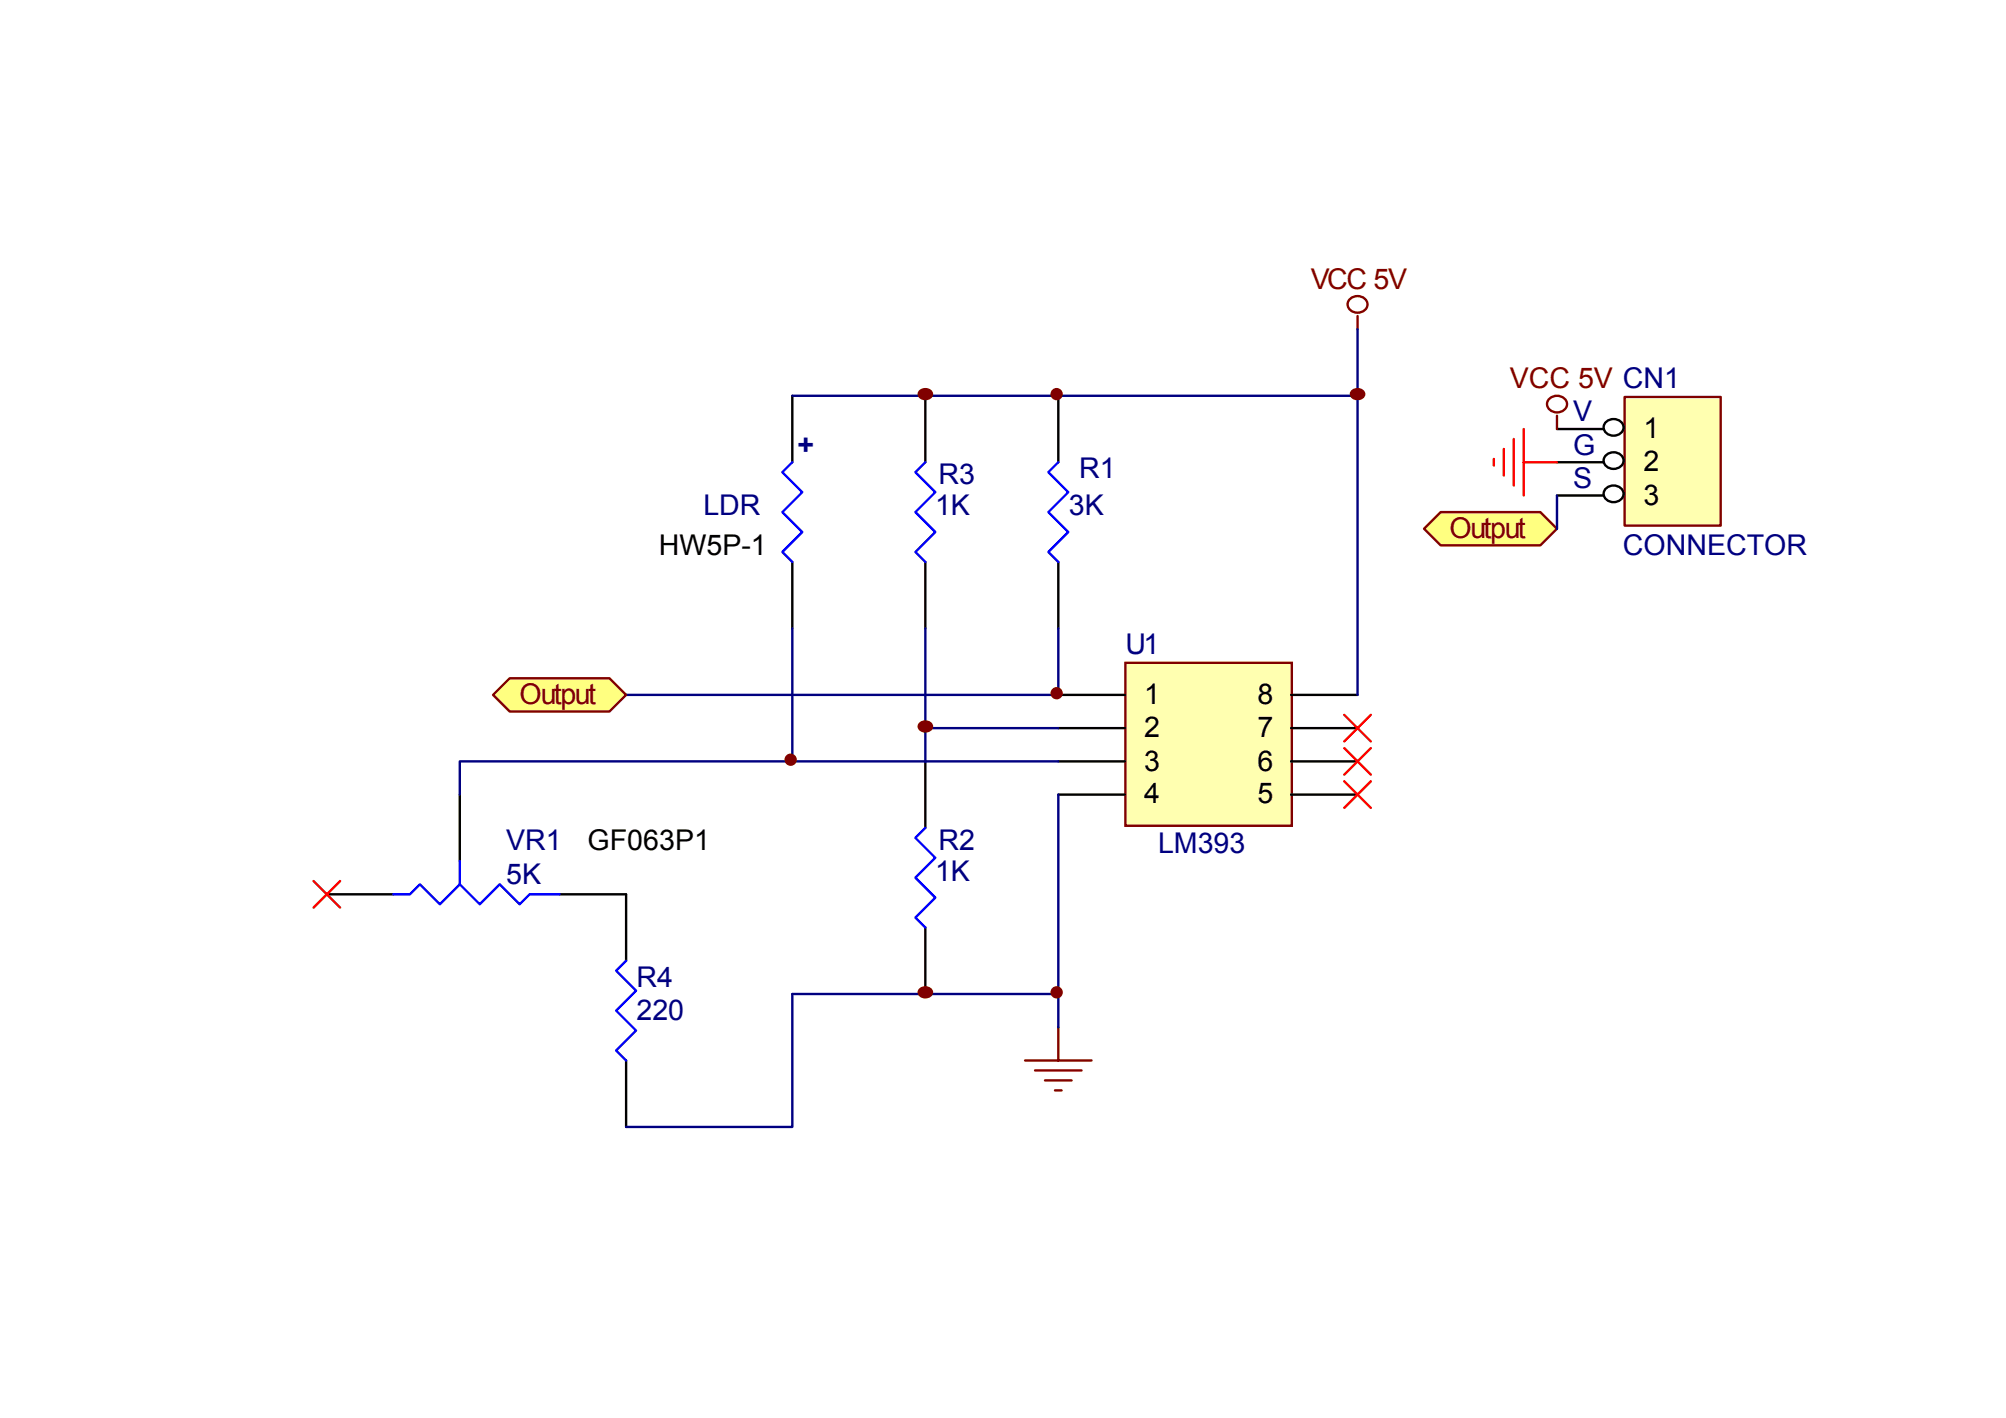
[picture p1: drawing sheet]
<svg xmlns="http://www.w3.org/2000/svg" width="297mm" height="210mm" viewBox="0 0 297 210" stroke-linecap="round" stroke-linejoin="round" font-family="sans-serif">
<!-- layer: Layer 1 -->
<path d="M25.4 145.7h3.3M66.5 181.3v3.2M107.5 181.3v3.2M148.5 181.3v3.2M189.5 181.3v3.2M230.6 181.3v3.2" fill="none" stroke="#fff" stroke-width=".15"/>
<path d="M148.5 28.7v3.3M189.5 28.7v3.3M230.6 28.7v3.3M268.3 67.9h3.3" fill="none" stroke="#fff" stroke-width=".35"/>
<g fill="#fff">
<path d="M234.8 180h.2l.1 .2 .2 .2a.27 .27 0 0 1-.3-.1 .27 .27 0 0 1-.1-.3zM234.6 180.1h.1l-.3 .4zM234.5 180.5h.7l-.2 .6-.3-.1h.3v-.5h-.2l-.2 .4-.2 .2 .2-.2a.21 .21 0 0 0 .1-.3 .21 .21 0 0 0-.2-.1zM234.3 179.9l.2 .1-.2 .3-.1 .8v-.7l-.2 .1zM233.5 180.7v.2h.2v-.2zM233.5 180.5v.2h.2v-.2zM233.3 180.1v.2h.3v-.2zM233.2 180.5v.2h.3v-.2zM233.2 180.7v.2h.3v-.2zM233 180.1h.3v-.2l.1 .1-.1 .1h.3l-.1-.1h.2l-.1 .1h.3h-.3v.2h.2h.1l-.7 .1h.1l-.1 .1h.7l-.1 .6-.2-.1h.1v-.1h-.2v.2v-.2h-.3l-.1 .2 .1-.6-.2 .2 .2-.3-.2-.1h.3v-.2zM232.9 179.9l.2 .1-.2 .3v.8l-.1-.7-.1 .2z"/>
<path d="M238 180.3v.7h.2v-.7zM237.6 180.8v.2h.3v-.2zM237.6 180.5v.2h.3v-.2zM237.6 180.3v.2h.3v-.2zM237.4 180.3v.7h.2v-.7zM237.2 180l1.1-.1 .1 .1-.6 .1-.1 .2h.6v.8h-1v-.9l.3 .1 .1-.2zM236.6 180.9l.4 .2zM236.1 180.4v.1h.7v-.1zM236.1 180.3v.1h.7v-.1zM236 180.2h.4v-.3l.1 .1v.1l.3-.1 .1 .1h-.4v.1h.3v.4h-.8zM235.9 181.1l.3-.3 .1 .1zM235.8 180.7h.6v-.1h.1v.1h.5l.1 .1h-.6l-.1 .3v-.3z"/>
<path d="M243.6 179.9l.1 .1-.1 .2 .5-.1 .2 .1h-.5v.2h.3l.1 .1h-.4v.3l.3-.1 .1 .1h-.4l-.1 .3v-.9h-.1l-.3 .3zM243.3 179.9l.1 .1-.1 .3v.8l-.1-.8-.2 .3zM241.9 180.1h.8l.1-.1 .1 .1-.5 .1v.8l.5-.1 .1 .1h-1.2h.5v-.8zM241.1 180.2l.2 .3v-.3zM241.2 180v.1h.3l-.2 .1h.1l-.1 .3h.2h-.2v.2h.2h-.2l-.1 .4v-.4h-.2h.2v-.2h-.2h.2l-.2-.4h.2zM240.7 179.9l.2 .1-.1 .3h.3l-.2 .7h-.2l.2-.1 .1-.6h-.2l-.1 .4-.2 .4 .2-.3a.38 .38 0 0 0-.1-.5h.1zM240.3 180.2l.2 .3v-.3zM240.3 179.9l.1 .2h.3l-.2 .1h.1l-.1 .3h.2h-.2v.2h.1h-.1l-.2 .4 .1-.4h-.1h.1v-.2h-.1h.1l-.2-.4h.2zM239.5 180.7l.2 .2zM239.4 180.1h.3v-.2l.2 .1-.1 .1 .3-.1v.1h-.3v.2h.2l.1 .1h-.6l.2-.1v-.2zM239.3 180.6h.6v-.2l.1 .1v.1l.1-.1 .1 .1h-.2v.5h-.2l-.2-.1h.3v-.4zM239.2 179.9l.1 .1-.3 .3zM239.3 180.2h.1l-.2 .3v.6v-.6l-.2 .1z"/>
</g>
<path d="M166.9 98.4h24.4v23.9h-24.4z" fill="#ffffb0"/>
<path d="M199.8 44.3a1.54 1.54 0 0 1 1.6-.4 1.54 1.54 0 0 1 1.1 1.2 1.5 1.5 0 0 1-1.5 1.2 1.5 1.5 0 0 1-1.5-1.2zM201 46.8v2M166.6 98.2h24.7v24.1h-24.7z" fill="none" stroke="#800000" stroke-width=".35"/>
<path d="M156.7 58.6v9.8M156.7 83.2v9.9M156.7 102.9h9.8M156.7 107.8h9.8M156.7 112.7h9.8M156.7 117.7h9.8M191.2 102.9h9.8M191.2 107.8h9.8M191.2 112.7h9.8M191.2 117.7h9.8" fill="none" stroke="#000" stroke-width=".35"/>
<path d="M156.7 58.6h44.3M201 48.8v54.1M92.7 102.9h64" fill="none" stroke="#000080" stroke-width=".35"/>
<path d="M156.7 68.4l-1.5 1.5 3 3-3 2.9 3 3-3 2.9 1.5 1.5" fill="none" stroke="#00f" stroke-width=".35"/>
<path d="M75.5 100.4h14.7l2.5 2.5-2.5 2.5h-14.7l-2.5-2.5z" fill-rule="evenodd" fill="#ffff80"/>
<path d="M75.5 100.4h14.7l2.5 2.5-2.5 2.5h-14.7l-2.5-2.5zM151.8 157h9.8M153.2 158.5h6.9M154.7 160h4M156.7 152.1v4.9M156.2 161.5h1" fill="none" stroke="#800000" stroke-width=".35"/>
<path d="M156.7 93.1v9.8M156.7 117.7v34.4" fill="none" stroke="#000080" stroke-width=".35"/>
<path d="M117.3 58.6v9.8M137 58.6v9.8M117.3 83.2v9.9M137 83.2v9.9" fill="none" stroke="#000" stroke-width=".35"/>
<path d="M117.3 68.4l-1.5 1.5 3 3-3 2.9 3 3-3 2.9 1.5 1.5M137 68.4l-1.5 1.5 3 3-3 2.9 3 3-3 2.9 1.5 1.5" fill="none" stroke="#00f" stroke-width=".35"/>
<path d="M200.3 57.8a1.05 1.05 0 0 1 1.7 .6 1.03 1.03 0 0 1-1 .7 1.03 1.03 0 0 1-1-.7z" fill-rule="evenodd" fill="#800000"/>
<path d="M200.3 57.8a1.05 1.05 0 0 1 1.7 .6 1.03 1.03 0 0 1-1 .7 1.03 1.03 0 0 1-1-.7z" fill="none" stroke="#800000" stroke-width=".35"/>
<circle cx="156.4" cy="102.6" r=".74" fill="#800000"/>
<circle cx="156.4" cy="102.6" r=".74" fill="none" stroke="#800000" stroke-width=".35"/>
<path d="M137 112.7v9.9M137 137.3v9.9" fill="none" stroke="#000" stroke-width=".35"/>
<path d="M137 122.6l-1.5 1.5 3 2.9-3 3 3 2.9-3 3 1.5 1.4" fill="none" stroke="#00f" stroke-width=".35"/>
<path d="M117.3 93.1v19.6M137 93.1v19.6M137 107.8h19.7" fill="none" stroke="#000080" stroke-width=".35"/>
<path d="M136.3 107.1a1.05 1.05 0 0 1 1.7 .5 1.02 1.02 0 0 1-1 .7 1.02 1.02 0 0 1-1-.7z" fill-rule="evenodd" fill="#800000"/>
<path d="M136.3 107.1a1.05 1.05 0 0 1 1.7 .5 1.02 1.02 0 0 1-1 .7 1.02 1.02 0 0 1-1-.7z" fill="none" stroke="#800000" stroke-width=".35"/>
<path d="M117.3 112.7h39.4M117.3 147.2h39.4" fill="none" stroke="#000080" stroke-width=".35"/>
<path d="M136.3 146.4a1.05 1.05 0 0 1 1.7 .6 1.03 1.03 0 0 1-1 .7 1.03 1.03 0 0 1-1-.8z" fill-rule="evenodd" fill="#800000"/>
<path d="M136.3 146.4a1.05 1.05 0 0 1 1.7 .6 1.03 1.03 0 0 1-1 .7 1.03 1.03 0 0 1-1-.8z" fill="none" stroke="#800000" stroke-width=".35"/>
<circle cx="156.4" cy="146.9" r=".74" fill="#800000"/>
<circle cx="156.4" cy="146.9" r=".74" fill="none" stroke="#800000" stroke-width=".35"/>
<path d="M117.3 58.6h39.4" fill="none" stroke="#000080" stroke-width=".35"/>
<path d="M136.3 57.8a1.05 1.05 0 0 1 1.7 .6 1.02 1.02 0 0 1-1 .7 1.02 1.02 0 0 1-1-.7z" fill-rule="evenodd" fill="#800000"/>
<path d="M136.3 57.8a1.05 1.05 0 0 1 1.7 .6 1.02 1.02 0 0 1-1 .7 1.02 1.02 0 0 1-1-.7z" fill="none" stroke="#800000" stroke-width=".35"/>
<path d="M199 105.9l4 3.9M199 110.8l4 3.9M199 115.7l4 3.9M203 105.9l-4 3.9M203 110.8l-4 3.9M203 115.7l-4 3.9" fill="none" stroke="#f00" stroke-width=".35"/>
<path d="M240.8 59h14v18.8h-14z" fill="#ffffb0"/>
<path d="M229.3 59.1a1.55 1.55 0 0 1 1.6-.5 1.55 1.55 0 0 1 1.1 1.2 1.51 1.51 0 0 1-1.5 1.3 1.51 1.51 0 0 1-1.4-1.3zM240.5 58.8h14.3v19h-14.3zM230.5 61.6v1.9" fill="none" stroke="#800000" stroke-width=".35"/>
<path d="M230.5 63.5h6.9M230.5 68.4h6.9M230.5 73.4h6.9M237.7 62.6a1.54 1.54 0 0 1 1.6-.5 1.54 1.54 0 0 1 1.1 1.2 1.5 1.5 0 0 1-1.5 1.2 1.5 1.5 0 0 1-1.5-1.2zM237.7 67.5a1.54 1.54 0 0 1 1.6-.5 1.54 1.54 0 0 1 1.1 1.2 1.5 1.5 0 0 1-1.5 1.2 1.5 1.5 0 0 1-1.5-1.2zM237.7 72.4a1.54 1.54 0 0 1 1.6-.5 1.54 1.54 0 0 1 1.1 1.2 1.5 1.5 0 0 1-1.5 1.3 1.5 1.5 0 0 1-1.5-1.3z" fill="none" stroke="#000" stroke-width=".35"/>
<path d="M221.2 68v.9M222.7 66.5v3.9M224.1 65v6.9M225.6 63.5v9.9M225.6 68.4h4.9" fill="none" stroke="#f00" stroke-width=".35"/>
<path d="M213.3 75.8h14.8l2.4 2.5-2.4 2.5h-14.8l-2.5-2.5z" fill-rule="evenodd" fill="#ffff80"/>
<path d="M213.3 75.8h14.8l2.4 2.5-2.4 2.5h-14.8l-2.5-2.5z" fill="none" stroke="#800000" stroke-width=".35"/>
<path d="M230.5 73.4v4.9" fill="none" stroke="#000080" stroke-width=".35"/>
<circle cx="156.4" cy="58.4" r=".74" fill="#800000"/>
<circle cx="156.4" cy="58.4" r=".74" fill="none" stroke="#800000" stroke-width=".35"/>
<path d="M68.1 117.7v9.8M48.4 132.4h9.8M82.8 132.4h9.9v9.9M92.7 157v9.9" fill="none" stroke="#000" stroke-width=".35"/>
<path d="M58.2 132.4h2.5l1.5-1.5 2.9 3 3-3 2.9 3 3-3 2.9 3 1.5-1.5h4.4M68.1 127.5v3.4M92.7 142.3l-1.5 1.4 3 3-3 3 3 2.9-3 3 1.5 1.4" fill="none" stroke="#00f" stroke-width=".35"/>
<path d="M117.3 112.7h-49.2v5" fill="none" stroke="#000080" stroke-width=".35"/>
<circle cx="117.1" cy="112.5" r=".74" fill="#800000"/>
<circle cx="117.1" cy="112.5" r=".74" fill="none" stroke="#800000" stroke-width=".35"/>
<path d="M117.3 147.2v19.7h-24.6" fill="none" stroke="#000080" stroke-width=".35"/>
<path d="M46.4 130.5l4 3.9M50.4 130.5l-4 3.9" fill="none" stroke="#f00" stroke-width=".35"/>
<g font-size="4.2" fill="#800000">
<text x="194.1" y="42.8">VCC 5V</text>
<text x="223.5" y="57.5">VCC 5V CN1</text>
<text x="214.6" y="79.6">Output</text>
<text x="76.9" y="104.2">Output</text>
</g>
<g font-size="4.2" fill="#000080">
<text x="232.9" y="62.3">V</text>
<text x="118.1" y="67.4">+</text>
<text x="138.9" y="71.7">R3</text>
<text x="159.8" y="70.7">R1</text>
<text x="232.9" y="67.4">G</text>
<text x="104.1" y="76.3">LDR</text>
<text x="138.4" y="76.3">1K</text>
<text x="158.2" y="76.3">3K</text>
<text x="232.9" y="72.2">S</text>
<text x="240.3" y="82.2">CONNECTOR</text>
<text x="166.6" y="96.9">U1</text>
<text x="74.9" y="125.8">VR1</text>
<text x="138.9" y="125.8">R2</text>
<text x="74.9" y="130.9">5K</text>
<text x="138.4" y="130.4">1K</text>
<text x="171.5" y="126.3">LM393</text>
<text x="94.2" y="146.2">R4</text>
<text x="94.2" y="151">220</text>
</g>
<g font-size="4.2">
<text x="243.3" y="64.9">1</text>
<text x="243.3" y="69.7">2</text>
<text x="243.3" y="74.8">3</text>
<text x="97.5" y="82.1">HW5P-1</text>
<text x="169.4" y="104.2">1</text>
<text x="186.2" y="104.2">8</text>
<text x="169.4" y="109.1">2</text>
<text x="186.2" y="109.1">7</text>
<text x="169.4" y="114.2">3</text>
<text x="169.4" y="119">4</text>
<text x="186.2" y="114.2">6</text>
<text x="186.2" y="119">5</text>
<text x="87" y="125.8">GF063P1</text>
</g>
</svg>
